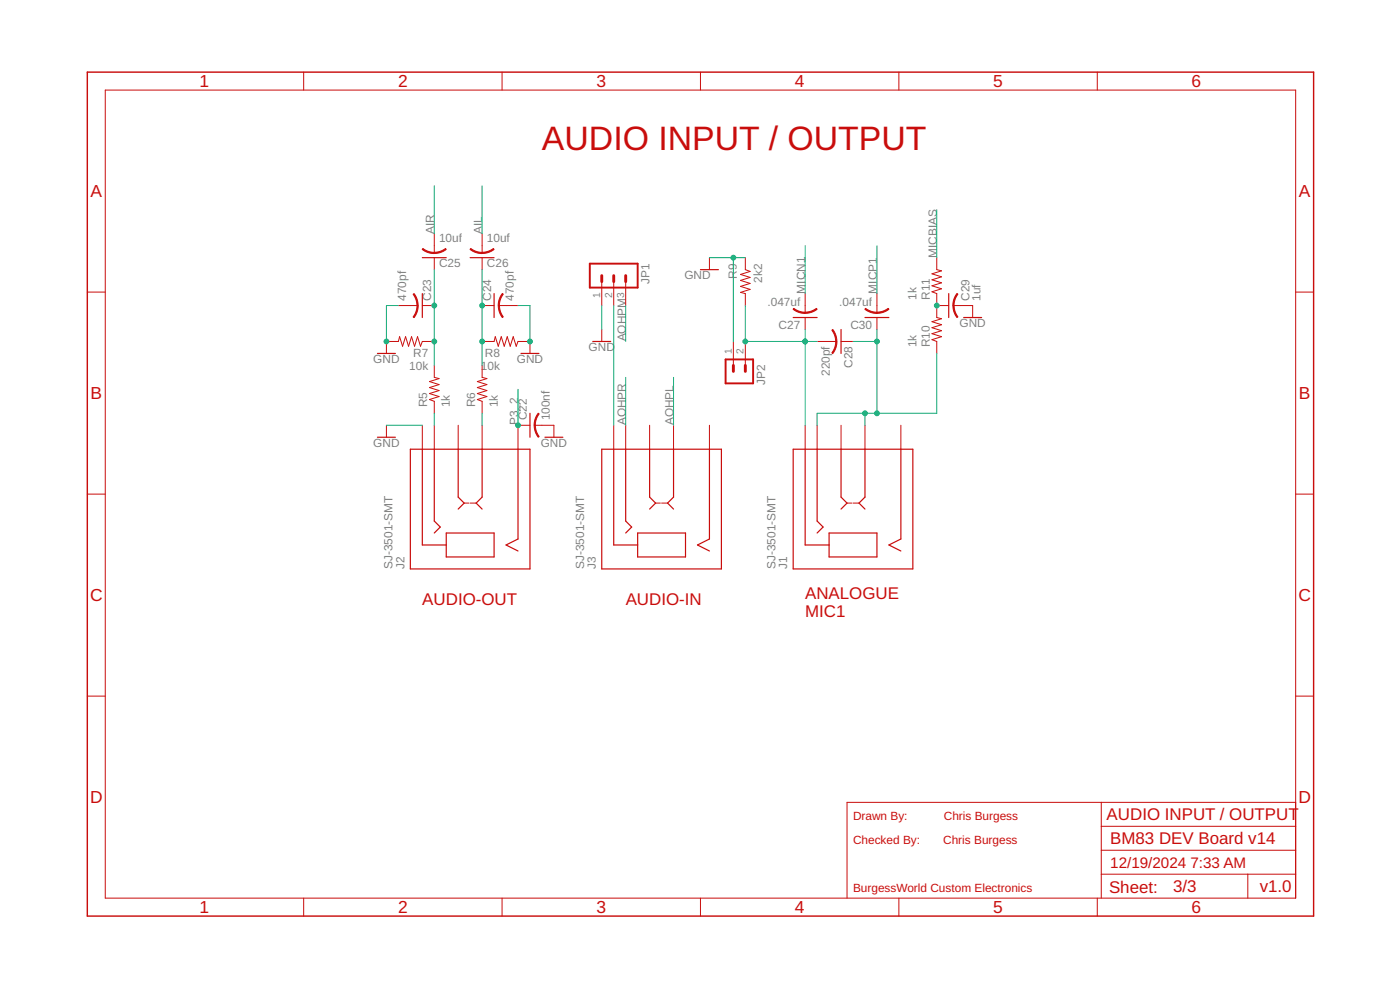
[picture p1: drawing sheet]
<svg xmlns="http://www.w3.org/2000/svg" width="1189mm" height="841mm" viewBox="0 0 1189 841" stroke-linecap="round" stroke-linejoin="round" font-family="sans-serif">
<g fill="none" stroke="#c90d0c" stroke-width=".85">
<path d="M89 76h1011v686h-1011zM258 61v15M426 61v15M595 61v15M763 61v15M932 61v15M369 198v17M409 198v17M369 219v10M409 219v10M602 219v10M633 219v10l4 1-8 3 8 2-8 3 8 3-8 2 8 3-8 2 4 1v10"/>
<path d="M795 219v10l5 1-9 2 9 3-9 2 9 3-9 3 9 2-9 3 4 1v20l5 1-9 3 9 3-9 2 9 3-9 2 9 3-9 2 4 2v10M511 239v20M521 239v20M531 239v20M74 248h15M338 259h17M359 259h10M409 259h11M424 259h16M684 249v16M745 249v16M795 259h11"/>
<path d="M810 259h16v10M1100 248h16M511 280v10M684 269v11M745 269v11M369 290h-10l-2 4-2-8-3 8-3-8-2 8-3-8-2 8-3-8-1 4h-10v10M409 290h11l1-4 2 8 3-8 2 8 3-8 2 8 3-8 2 8 2-4h10v10M623 290v20M633 290v20M694 290h16M714 290h10M369 310v10l4 1-8 3 8 2-8 3 8 2-8 3 8 3-8 2 4 2v10"/>
<path d="M409 310v10l4 1-8 3 8 2-8 3 8 2-8 3 8 3-8 2 4 2v10M328 361v10M359 361v20M369 361v20M389 361v20M409 361v20M450 361h-10v20M454 361h16v10M521 361v20M531 361v20M552 361v20M572 361v20"/>
<path d="M602 361v20M684 361v20M694 361v20M714 361v20M735 361v20M765 361v20M74 419h15M1100 419h16M394 427h4M399 427h5M557 427h4M562 427h5"/>
<path d="M719 427h4M724 427h5M74 591h15M1100 591h16M935 681v81M1100 681h-381v81M935 701h165M935 722h165M935 742h165M1060 742v20M258 762v15M426 762v15"/>
<path d="M595 762v15M763 762v15M932 762v15"/>
</g>
<path d="M74 61h1042v716h-1042z" fill="none" stroke="#c90d0c" stroke-width="1.2"/>
<g fill="none" stroke="#c90d0c" stroke-width="1">
<path d="M359 219h20M399 219h21M595 229h15M359 249v20M420 249v20M806 249v20M674 269h20M714 280v20M735 269h20M818 269h16M321 300h15M442 300h16"/>
<path d="M503 290h16M450 351v20M321 371h15M463 371h15M348 381h102v102h-102zM359 381v82h20M369 381v61l5 5-5 5M389 381v41l5 5-5 5M409 381v41l-5 5 5 5M440 381v76l-10 6 10 5M511 381h102v102h-102zM521 381v82h20"/>
<path d="M531 381v61l5 5-5 5M552 381v41l5 5-5 5M572 381v41l-5 5 5 5M602 381v76l-10 6 10 5M674 381h101v102h-101zM684 381v82h20M694 381v61l5 5-5 5M714 381v41l5 5-5 5M735 381v41l-6 5 6 5M765 381v76l-10 6 10 5M379 452h41v21h-41zM541 452h41v21h-41z"/>
<path d="M704 452h41v21h-41z"/>
</g>
<g fill="#c90d0c" stroke="#c90d0c" stroke-width=".85">
<path d="M457 351h1l-3 5v5h-1v-5z" fill-rule="evenodd"/>
<path d="M454 361h1a16 16 0 0 0 3 9l-1 1-2-3z" fill-rule="evenodd"/>
<path d="M354 259h1v4l-3 7-1-1 2-5z" fill-rule="evenodd"/>
<path d="M351 250l1-1 2 4 1 6h-1a16 16 0 0 0-3-9z" fill-rule="evenodd"/>
<path d="M427 249v1l-2 4-1 5h-1l1-5z" fill-rule="evenodd"/>
<path d="M423 259h1a16 16 0 0 0 3 10l-2-3z" fill-rule="evenodd"/>
<path d="M359 211l5 2 5 1v1l-7-1-4-2z" fill-rule="evenodd"/>
<path d="M369 214a16 16 0 0 0 9-3l1 1-5 2-5 1z" fill-rule="evenodd"/>
<path d="M400 211l4 2 5 1v1l-7-1-3-2z" fill-rule="evenodd"/>
<path d="M409 214a16 16 0 0 0 10-3l1 1-6 2-5 1z" fill-rule="evenodd"/>
<path d="M735 262l5 2 5 1v1l-7-2-4-2z" fill-rule="evenodd"/>
<path d="M745 265a16 16 0 0 0 9-3h1l-5 3-5 1z" fill-rule="evenodd"/>
<path d="M674 262l5 2 5 1v1l-7-2-4-2z" fill-rule="evenodd"/>
<path d="M684 265a16 16 0 0 0 9-3h1l-5 3-5 1z" fill-rule="evenodd"/>
<path d="M710 290h1l-1 4-3 6-1-1 3-4z" fill-rule="evenodd"/>
<path d="M706 280h1l3 4 1 5v1h-1a16 16 0 0 0-4-10z" fill-rule="evenodd"/>
<path d="M813 249v1l-2 4-1 5h-1l1-5z" fill-rule="evenodd"/>
<path d="M809 259h1a16 16 0 0 0 3 10l-2-3z" fill-rule="evenodd"/>
</g>
<path d="M501 224h40v20h-40zM616 305h24v20h-24z" fill="none" stroke="#c90d0c" stroke-width="1.6"/>
<path d="M511 234v5M521 234v5M531 234v5M623 310v5M633 310v5" fill="none" stroke="#c90d0c" stroke-width="2.5"/>
<g fill="none" stroke="#0dab76" stroke-width=".85">
<path d="M369 158v40M409 158v40M795 178v41M602 219h31M623 219v71M684 209v40M745 209v40M369 229v81M409 229v81M338 259h-10v31M440 259h10v31M511 259v21"/>
<path d="M521 259v102M531 259v31M633 259v31h61M684 280v81M745 280v71M724 290h21M795 300v51h-101v10M440 330v31M531 320v41M572 320v41M369 351v10M409 351v10"/>
<path d="M735 351v10M328 361h31"/>
</g>
<g fill="#0dab76" stroke="#0dab76" stroke-width=".85">
<circle cx="440" cy="361" r="2"/>
<circle cx="450" cy="290" r="2"/>
<circle cx="328" cy="290" r="2"/>
<circle cx="623" cy="219" r="2"/>
<circle cx="369" cy="290" r="2"/>
<circle cx="369" cy="259" r="2"/>
<circle cx="409" cy="290" r="2"/>
<circle cx="409" cy="259" r="2"/>
<circle cx="633" cy="290" r="2"/>
<circle cx="684" cy="290" r="2"/>
<circle cx="795" cy="259" r="2"/>
<circle cx="745" cy="290" r="2"/>
<circle cx="735" cy="351" r="2"/>
<circle cx="745" cy="351" r="2"/>
</g>
<text font-size="28.7" fill="#c90d0c" x="460" y="127">AUDIO INPUT / OUTPUT</text>
<g font-size="14.8" fill="#c90d0c">
<text x="170" y="74">1</text>
<text x="338" y="74">2</text>
<text x="506" y="74">3</text>
<text x="675" y="74">4</text>
<text x="843" y="74">5</text>
<text x="1012" y="74">6</text>
<text x="77" y="167">A</text>
<text x="1103" y="167">A</text>
<text x="77" y="339">B</text>
<text x="1103" y="339">B</text>
<text x="76" y="510">C</text>
<text x="1103" y="510">C</text>
<text x="76" y="682">D</text>
<text x="1103" y="682">D</text>
<text x="170" y="775">1</text>
<text x="338" y="775">2</text>
<text x="506" y="775">3</text>
<text x="675" y="775">4</text>
<text x="843" y="775">5</text>
<text x="1012" y="775">6</text>
</g>
<g font-size="14.4" fill="#c90d0c">
<text x="684" y="508">ANALOGUE</text>
<text x="359" y="513">AUDIO-OUT</text>
<text x="531" y="513">AUDIO-IN</text>
<text x="684" y="523">MIC1</text>
<text x="940" y="696">AUDIO INPUT / OUTPUT</text>
<text x="943" y="716">BM83 DEV Board v14</text>
<text x="942" y="758">Sheet:</text>
<text x="996" y="757">3/3</text>
<text x="1070" y="757">v1.0</text>
</g>
<g font-size="12.9" fill="#c90d0c">
<text x="943" y="737">12/19/2024</text>
<text x="1011" y="737">7:33 AM</text>
</g>
<g font-size="10.1" fill="#808080">
<text x="369" y="198" transform="rotate(-90 369 198)">AIR</text>
<text x="409" y="198" transform="rotate(-90 409 198)">AIL</text>
<text x="373" y="205">10uf</text>
<text x="413" y="205">10uf</text>
<text x="795" y="219" transform="rotate(-90 795 219)">MICBIAS</text>
<text x="373" y="226">C25</text>
<text x="413" y="226">C26</text>
<text x="581" y="237">GND</text>
<text x="626" y="237" transform="rotate(-90 626 237)">R9</text>
<text x="647" y="240" transform="rotate(-90 647 240)">2k2</text>
<text x="552" y="241" transform="rotate(-90 552 241)">JP1</text>
<text x="684" y="249" transform="rotate(-90 684 249)">MICN1</text>
<text x="745" y="249" transform="rotate(-90 745 249)">MICP1</text>
<text x="345" y="255" transform="rotate(-90 345 255)">470pf</text>
<text x="366" y="255" transform="rotate(-90 366 255)">C23</text>
<text x="417" y="255" transform="rotate(-90 417 255)">C24</text>
<text x="436" y="255" transform="rotate(-90 436 255)">470pf</text>
<text x="778" y="254" transform="rotate(-90 778 254)">1k</text>
<text x="789" y="254" transform="rotate(-90 789 254)">R11</text>
<text x="823" y="255" transform="rotate(-90 823 255)">C29</text>
<text x="833" y="255" transform="rotate(-90 833 255)">1uf</text>
<text x="652" y="260">.047uf</text>
<text x="713" y="260">.047uf</text>
<text x="661" y="279">C27</text>
<text x="722" y="279">C30</text>
<text x="815" y="278">GND</text>
<text x="531" y="290" transform="rotate(-90 531 290)">AOHPM</text>
<text x="500" y="298">GND</text>
<text x="778" y="295" transform="rotate(-90 778 295)">1k</text>
<text x="789" y="295" transform="rotate(-90 789 295)">R10</text>
<text x="351" y="303">R7</text>
<text x="412" y="303">R8</text>
<text x="317" y="308">GND</text>
<text x="439" y="308">GND</text>
<text x="347" y="314">10k</text>
<text x="408" y="314">10k</text>
<text x="724" y="312" transform="rotate(-90 724 312)">C28</text>
<text x="705" y="319" transform="rotate(-90 705 319)">220pf</text>
<text x="650" y="326" transform="rotate(-90 650 326)">JP2</text>
<text x="363" y="346" transform="rotate(-90 363 346)">R5</text>
<text x="382" y="346" transform="rotate(-90 382 346)">1k</text>
<text x="403" y="346" transform="rotate(-90 403 346)">R6</text>
<text x="423" y="346" transform="rotate(-90 423 346)">1k</text>
<text x="448" y="357" transform="rotate(-90 448 357)">C22</text>
<text x="467" y="357" transform="rotate(-90 467 357)">100nf</text>
<text x="440" y="361" transform="rotate(-90 440 361)">P3_2</text>
<text x="531" y="361" transform="rotate(-90 531 361)">AOHPR</text>
<text x="572" y="361" transform="rotate(-90 572 361)">AOHPL</text>
<text x="317" y="379">GND</text>
<text x="459" y="379">GND</text>
<text x="333" y="483" transform="rotate(-90 333 483)">SJ-3501-SMT</text>
<text x="343" y="483" transform="rotate(-90 343 483)">J2</text>
<text x="496" y="483" transform="rotate(-90 496 483)">SJ-3501-SMT</text>
<text x="506" y="483" transform="rotate(-90 506 483)">J3</text>
<text x="658" y="483" transform="rotate(-90 658 483)">SJ-3501-SMT</text>
<text x="668" y="483" transform="rotate(-90 668 483)">J1</text>
</g>
<g font-size="10.1" fill="#c90d0c">
<text x="724" y="696">Drawn By:</text>
<text x="801" y="696">Chris Burgess</text>
<text x="724" y="716">Checked By:</text>
<text x="801" y="716">Chris Burgess</text>
<text x="724" y="757">BurgessWorld Custom Electronics</text>
</g>
<g font-size="8.6" fill="#808080">
<text x="510" y="253" transform="rotate(-90 510 253)">1</text>
<text x="520" y="253" transform="rotate(-90 520 253)">2</text>
<text x="530" y="253" transform="rotate(-90 530 253)">3</text>
<text x="621" y="301" transform="rotate(-90 621 301)">1</text>
<text x="632" y="301" transform="rotate(-90 632 301)">2</text>
</g>
</svg>
